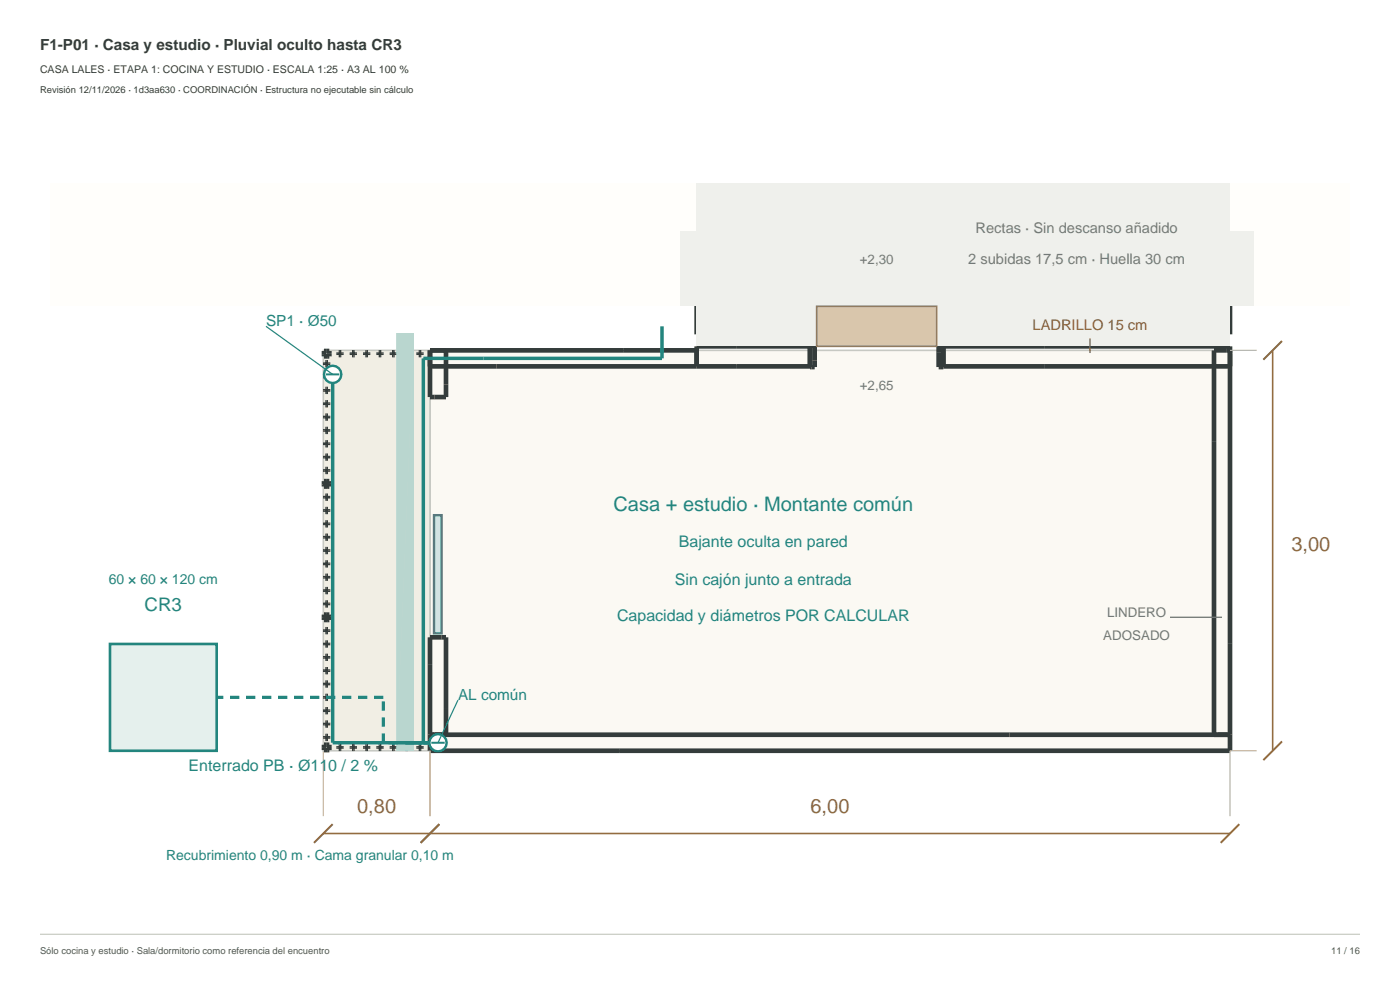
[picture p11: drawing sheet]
<svg xmlns="http://www.w3.org/2000/svg" width="420mm" height="297mm" viewBox="0 0 420 297" stroke-linecap="round" stroke-linejoin="round" font-family="sans-serif">
<path d="M129 105h240v120h-240z" fill-rule="evenodd" fill="#fbf9f3" stroke="#c7c9c3" stroke-width=".48"/>
<path d="M97 105h32v120h-32z" fill-rule="evenodd" fill="#f1eee4" stroke="#c7c9c3" stroke-width=".48"/>
<g fill="none" stroke="#343c3b" stroke-width="1.4" stroke-linecap="butt">
<path d="M364.2 55v45.2h4.8v-45.2M209 74h4.8v26.2h-4.8zM97.2 105.2h1.6v1.6h-1.6zM97.6 108.6h.8v.8h-.8zM97.6 112.6h.8v.8h-.8zM97.6 116.6h.8v.8h-.8zM101.6 105.6h.8v.8h-.8zM105.6 105.6h.8v.8h-.8zM109.6 105.6h.8v.8h-.8zM113.6 105.6h.8v.8h-.8zM117.6 105.6h.8v.8h-.8zM121.6 105.6h.8v.8h-.8z"/>
<path d="M125.6 105.6h.8v.8h-.8zM129 109.8h114M133.8 105v14h-4.8v-14h80M243 103.8h-34v6M243 103.6h1.4v6.4h-1.4zM281.6 103.6h1.4v6.4h-1.4zM283 103.8h86v121.2h-240v-34h4.8v29.2M283 109.8h86M369 105h-4.8v115.2M97.6 120.6h.8v.8h-.8zM97.6 124.6h.8v.8h-.8zM97.6 128.6h.8v.8h-.8z"/>
<path d="M97.6 132.6h.8v.8h-.8zM97.6 136.6h.8v.8h-.8zM97.2 144.2h1.6v1.6h-1.6zM97.6 140.6h.8v.8h-.8zM97.6 144.6h.8v.8h-.8zM97.6 148.6h.8v.8h-.8zM97.6 152.6h.8v.8h-.8zM97.6 156.6h.8v.8h-.8zM97.6 160.6h.8v.8h-.8zM97.6 164.6h.8v.8h-.8zM97.6 168.6h.8v.8h-.8zM97.6 172.6h.8v.8h-.8z"/>
<path d="M97.6 176.6h.8v.8h-.8zM97.2 184.2h1.6v1.6h-1.6zM97.6 180.6h.8v.8h-.8zM97.6 184.6h.8v.8h-.8zM97.6 188.6h.8v.8h-.8zM97.6 192.6h.8v.8h-.8zM97.6 196.6h.8v.8h-.8zM97.6 200.6h.8v.8h-.8zM97.6 204.6h.8v.8h-.8zM97.6 208.6h.8v.8h-.8zM97.6 212.6h.8v.8h-.8zM97.6 216.6h.8v.8h-.8z"/>
<path d="M97.2 223.2h1.6v1.6h-1.6zM97.6 220.6h.8v.8h-.8zM101.6 223.6h.8v.8h-.8zM105.6 223.6h.8v.8h-.8zM109.6 223.6h.8v.8h-.8zM113.6 223.6h.8v.8h-.8zM117.6 223.6h.8v.8h-.8zM121.6 223.6h.8v.8h-.8zM125.6 223.6h.8v.8h-.8zM129 220.2h240"/>
</g>
<path d="M130.2 154.4h2.3v35.4h-2.3z" fill-rule="evenodd" fill="#d1e4e7" stroke="#52818d" stroke-width=".72" stroke-linecap="butt"/>
<path d="M15 55h390v36.6h-390z" fill-rule="evenodd" fill="#fffefb"/>
<path d="M204.2 69.2h172v22.4h-172z" fill-rule="evenodd" fill="#eff0ec"/>
<path d="M209 91.6h160" fill="none" stroke="#b2b7b0" stroke-width=".48"/>
<path d="M209 55h160v48.8h-160z" fill-rule="evenodd" fill="#eff0ec"/>
<path d="M245 91.8h36v12h-36z" fill-rule="evenodd" fill="#d9c6ac" stroke="#8e7759" stroke-width=".48"/>
<path d="M369 105h8M97 225v19.6M129 225v19.6M377 225h-8v19.6" fill="none" stroke="#bdb3a4" stroke-width=".36"/>
<path d="M381.8 105v120M97 249.8h272" fill="none" stroke="#936c40" stroke-width=".48"/>
<path d="M384.6 102.2l-5.6 5.6M384.6 222.2l-5.6 5.6M99.8 247l-5.6 5.6M131.8 247l-5.6 5.6M371.8 247l-5.6 5.6" fill="none" stroke="#936c40" stroke-width=".6"/>
<path d="M327 101.4v4.4" fill="none" stroke="#8c5b36" stroke-width=".4"/>
<path d="M351 185h15.6" fill="none" stroke="#737b73" stroke-width=".4"/>
<g fill="#b9d6cf">
<path d="M124.2 99.8v125.2h-5.2z"/>
<path d="M119 99.8h5.2l-5.2 125.2z"/>
</g>
<path d="M119.2 99.8v125.2M124 99.8v125.2" fill="none" stroke="#b9d6cf" stroke-width=".32"/>
<path d="M198.6 97.8v9.6h-71.6v115.2M99.8 112.2v110.4h31.6" fill="none" stroke="#23857e" stroke-width="1" stroke-linecap="butt"/>
<path d="M115 209h-66M115 222.6v-13.6M124.2 222.6h-9.2M131.4 222.6h-7.2" fill="none" stroke="#23857e" stroke-width=".96" stroke-dasharray="2.8 2" stroke-linecap="butt"/>
<circle cx="131.4" cy="222.6" r="2.6" fill="#fff" stroke="#23857e" stroke-width=".72" stroke-linecap="butt"/>
<path d="M129.4 222.6h4" fill="none" stroke="#23857e" stroke-width=".6"/>
<path d="M137.4 209.8l-6 12.8" fill="none" stroke="#23857e" stroke-width=".36"/>
<circle cx="99.8" cy="112.2" r="2.6" fill="#fff" stroke="#23857e" stroke-width=".72" stroke-linecap="butt"/>
<path d="M97.8 112.2h4" fill="none" stroke="#23857e" stroke-width=".6"/>
<path d="M79.8 97.8l20 14.4" fill="none" stroke="#23857e" stroke-width=".36"/>
<path d="M33 193h32v32h-32z" fill-rule="evenodd" fill="#e5f0ed" stroke="#23857e" stroke-width=".8" stroke-linecap="butt"/>
<path d="M12 280h396" fill="none" stroke="#c6c9c0" stroke-width=".35"/>
<text font-size="6" fill="#23857e" x="184.1" y="153">Casa + estudio · Montante común</text>
<g font-size="6" fill="#936c40">
<text x="387.4" y="165">3,00</text>
<text x="107.2" y="243.8">0,80</text>
<text x="243.2" y="243.8">6,00</text>
</g>
<text font-size="5.6" fill="#23857e" x="43.4" y="183">CR3</text>
<g font-size="4.8" fill="#23857e">
<text x="203.7" y="163.8">Bajante oculta en pared</text>
<text x="202.5" y="175.4">Sin cajón junto a entrada</text>
<text x="185.1" y="186.2">Capacidad y diámetros POR CALCULAR</text>
<text x="56.6" y="231">Enterrado PB · Ø110 / 2 %</text>
</g>
<text font-size="4.6" fill="#343c3b" x="12" y="15">F1-P01 · Casa y estudio · Pluvial oculto hasta CR3</text>
<g font-size="4.6" fill="#23857e">
<text x="79.8" y="97.8">SP1 · Ø50</text>
<text x="137.4" y="209.8">AL común</text>
</g>
<g font-size="4.4" fill="#747c76">
<text x="292.7" y="69.8">Rectas · Sin descanso añadido</text>
<text x="290.5" y="79">2 subidas 17,5 cm · Huella 30 cm</text>
</g>
<text font-size="4.4" fill="#8c5b36" x="309.8" y="99">LADRILLO 15 cm</text>
<g font-size="4.2" fill="#23857e">
<text x="32.7" y="175">60 × 60 × 120 cm</text>
<text x="49.8" y="257.8">Recubrimiento 0,90 m · Cama granular 0,10 m</text>
</g>
<g font-size="4" fill="#747c76">
<text x="257.9" y="79">+2,30</text>
<text x="257.9" y="117">+2,65</text>
</g>
<g font-size="4" fill="#737b73">
<text x="332.1" y="185">LINDERO</text>
<text x="331" y="191.8">ADOSADO</text>
</g>
<text font-size="3.2" fill="#343c3b" x="12" y="22">CASA LALES · ETAPA 1: COCINA Y ESTUDIO · ESCALA 1:25 · A3 AL 100 %</text>
<text font-size="2.8" fill="#343c3b" x="12" y="28">Revisión 12/11/2026 · 1d3aa630 · COORDINACIÓN · Estructura no ejecutable sin cálculo</text>
<g font-size="2.8" fill="#515950">
<text x="12" y="286">Sólo cocina y estudio · Sala/dormitorio como referencia del encuentro</text>
<text x="399.4" y="286">11 / 16</text>
</g>
</svg>
